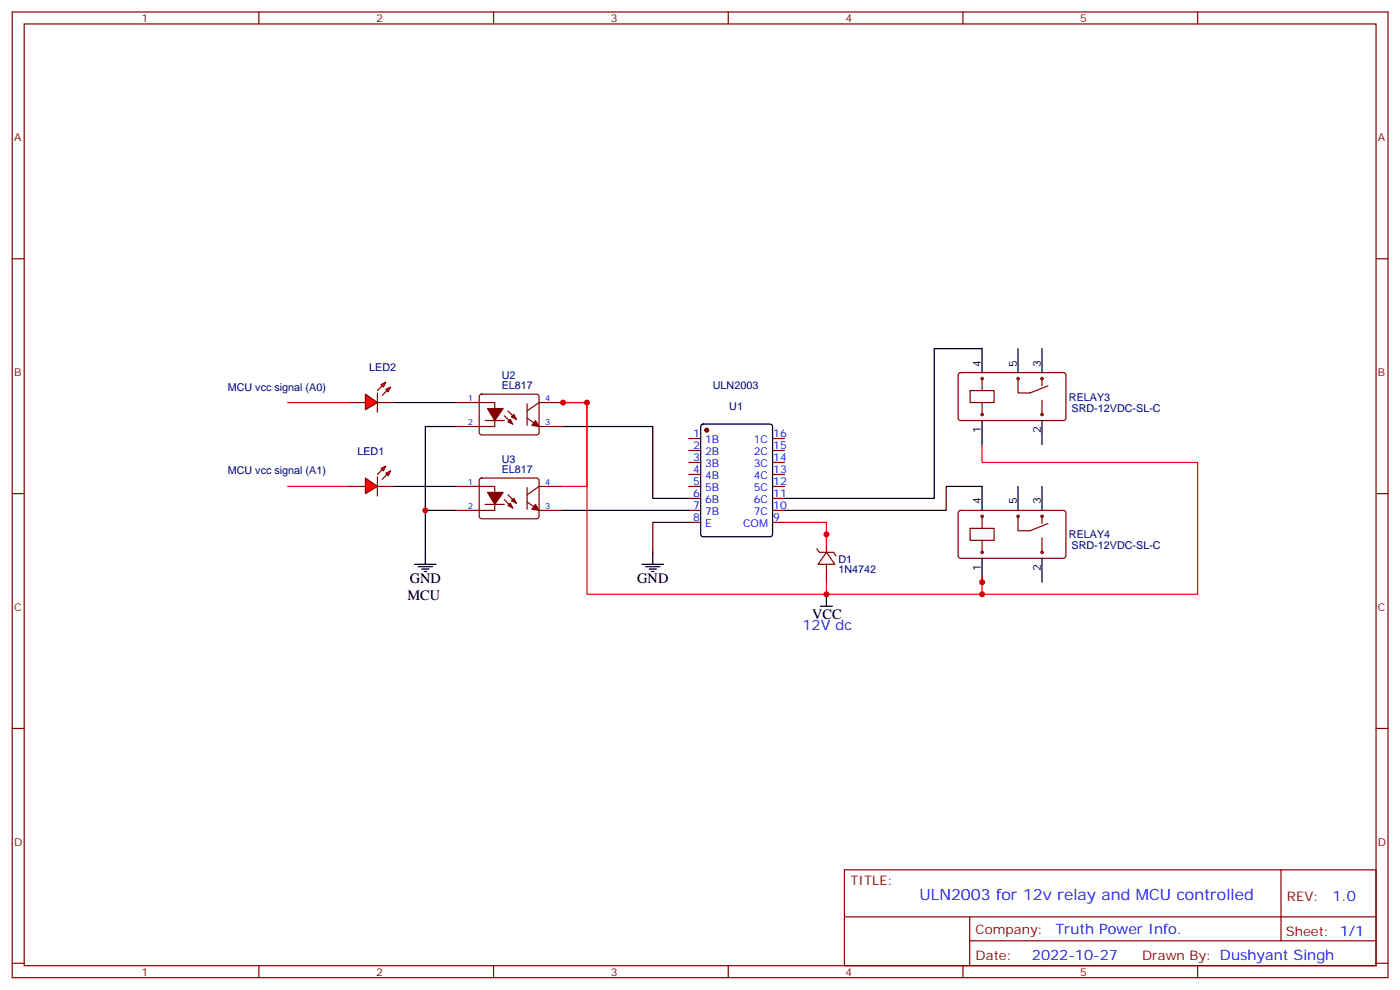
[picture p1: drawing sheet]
<svg xmlns="http://www.w3.org/2000/svg" width="412mm" height="292mm" viewBox="0 0 412 292" stroke-linecap="round" stroke-linejoin="round" font-family="sans-serif">
<g fill="none" stroke="#870000" stroke-width=".35">
<path d="M3.6 3.5h405.3v284.4h-405.3zM7.1 7.1h398.3v277.2h-398.3zM76.3 3.5v3.6M145.4 3.5v3.6M214.6 3.5v3.6M283.7 3.5v3.6M352.8 3.5v3.6M3.6 76.2h3.5M405.4 76.2h3.5M134.1 118.5h11.7v7.1h-11.7M141.4 116.3l.5-.2h16.5l.4 .7v10.8l-.7 .5-16.5-.1-.4-.6v-10.6zM155.3 118.9v6.3"/>
<path d="M165.9 118.5h-7.1l-3.5 2.5M282.5 109.9l.5-.2 30.6 .1 .4 .6v13l-.7 .4h-30.6l-.4-.7v-12.7zM285.8 115h7.1v3.5h-7.1zM289.3 111.5v3.5M289.3 118.5v3.6M299.9 111.5v4.2h3.6l5.3-2.1M307 111.5v2.1M307 117.8v4.3M142.9 123.8h5.7M148.6 122.4l2.5 2.5M149.6 121l2.5 2.5M155.3 123.1l3.5 2.5h7.1"/>
<path d="M202.9 129.1h3.5M202.9 132.6h3.5M202.9 136.2h3.5M202.9 139.7h3.5M227.6 129.1h3.5M227.6 132.6h3.5M227.6 136.2h3.5M227.6 139.7h3.5M3.6 145.3h3.5M134.1 143.2h11.7v7.1h-11.7M141.4 141l.5-.2h16.5l.4 .7v10.8l-.7 .5-16.5-.1-.4-.7v-10.5zM142.9 148.5h5.7"/>
<path d="M148.6 147.1l2.5 2.5M149.6 145.7l2.5 2.5M155.3 147.8l3.5 2.5h7.1M155.3 143.6v6.3M165.9 143.2h-7.1l-3.5 2.5M202.9 143.2h3.5M202.9 146.8h3.5M202.9 150.3h3.5M202.9 153.8h3.5M227.6 143.2h3.5M227.6 146.8h3.5M227.6 150.3h3.5"/>
<path d="M227.6 153.8h3.5M243.5 157.3v5.3M282.5 150.5l.5-.2h30.6l.4 .7v13l-.7 .4-30.6-.1-.4-.6v-12.7zM285.8 155.6h7.1v3.5h-7.1zM289.3 152v3.6M289.3 159.1v3.5M299.9 152v4.3h3.6l5.3-2.1M307 152v2.2M307 158.4v4.2M405.4 145.3h3.5M240.7 161.6l.7 1h4.2l.7 1.1M243.5 162.6l2.5 3.6h-5z"/>
<path d="M243.5 166.2v5.2M3.6 214.5h3.5M405.4 214.5h3.5M248.8 256.1h156.6v28.2h-156.6zM377.4 256.1v20.9M248.8 270h156.5M285.7 277h119.6M285.7 270v14.1M3.6 283.6h3.5M76.3 284.3v3.6M145.4 284.3v3.6M214.6 284.3v3.6"/>
<path d="M283.7 284.3v3.6M352.8 284.3v3.6M405.4 283.6h3.5"/>
<circle cx="289.3" cy="111.5" r=".35"/>
<circle cx="299.9" cy="111.5" r=".35"/>
<circle cx="307" cy="111.5" r=".35"/>
<circle cx="289.3" cy="122.1" r=".35"/>
<circle cx="307" cy="122.1" r=".35"/>
<circle cx="289.3" cy="152" r=".35"/>
<circle cx="299.9" cy="152" r=".35"/>
<circle cx="307" cy="152" r=".35"/>
<circle cx="289.3" cy="162.6" r=".35"/>
<circle cx="307" cy="162.6" r=".35"/>
</g>
<g fill="#870000" stroke="#870000" stroke-width=".35">
<path d="M157.8 123.8l1 1.8-2.1-.4z"/>
<path d="M149.6 124.2l.8-.7 .7 1.4z"/>
<path d="M150.7 122.8l.7-.7 .7 1.4z"/>
<path d="M143.7 120.3h4.5l-2.4 3.5z"/>
<path d="M157.8 148.5l1 1.8-2.1-.4z"/>
<path d="M149.6 148.9l.8-.7 .7 1.4z"/>
<path d="M150.7 147.5l.7-.7 .7 1.4z"/>
<path d="M143.7 145h4.5l-2.4 3.5z"/>
<circle cx="208.2" cy="126.6" r=".53"/>
</g>
<g fill="none" stroke="#000" stroke-width=".35">
<path d="M289.3 109.7v-7h-14.1v44.1h-44.1M299.9 102.7v7M307 102.7v7M134.1 125.6h-8.8v24.7h8.8M165.9 125.6h26.4v21.2h10.6M206.7 125.1l.5-.2h19.7l.7 .4v32l-.4 .7h-20l-.7-.4-.1-32zM289.3 123.8v7.1M307 123.8v7.1M125.3 150.3v15.9M289.3 143.2v7.1M299.9 143.2v7.1M307 143.2v7.1"/>
<path d="M122.1 166.2h6.4M123.2 166.9h4.2M124.2 167.6h2.2M125 168.3h.7M189.2 166.2h6.3M190.2 166.9h4.3M191.3 167.6h2.1M192 168.3h.7M192.3 162.6v3.6M241.7 178.5h3.6M243.5 175v3.5M289.3 164.4v7"/>
<path d="M307 164.4v7"/>
</g>
<path d="M202.9 153.8h-10.6v8.8M289.3 143.2h-10.5v7.1h-47.7" fill="none" stroke="#300" stroke-width=".35"/>
<path d="M165.9 118.5h7v24.7h-7M165.9 118.5h7v56.5h70.6v-3.6M165.9 118.5h7M289.3 130.9v5.3h63.5v38.8h-63.5v-5.3M231.1 153.8h12.4v7.1M243.5 175h45.8" fill="none" stroke="#f00" stroke-width=".35"/>
<path d="M165.9 150.3h37" fill="none" stroke="#003" stroke-width=".35"/>
<g fill="#f00" stroke="#870000" stroke-width=".35">
<path d="M107.7 140.8l3.5 2.4-3.5 2.1z"/>
<path d="M111.2 140.4v5.6z"/>
</g>
<g fill="#870000" stroke="#870000" stroke-width=".35">
<path d="M111.2 139.7l1.4-1.4z"/>
<path d="M114 139.7l-1.4 1.4z"/>
</g>
<g fill="#f00" stroke="#870000" stroke-width=".35">
<path d="M112.3 137.9l1.4-.7-.7 1.4z"/>
<path d="M113.7 139.3l1.4-.7-.7 1.5z"/>
</g>
<path d="M102.4 143.2h5.3M111.2 143.2h5.3" fill="none" stroke="#870000" stroke-width=".35"/>
<g fill="#f00" stroke="#870000" stroke-width=".35">
<path d="M107.7 116.1l3.5 2.4-3.5 2.1z"/>
<path d="M111.2 115.7v5.7z"/>
</g>
<g fill="#870000" stroke="#870000" stroke-width=".35">
<path d="M111.2 115l1.4-1.4z"/>
<path d="M112.6 116.4l1.4-1.4z"/>
</g>
<g fill="#f00" stroke="#870000" stroke-width=".35">
<path d="M112.3 113.2l1.4-.7-.7 1.4z"/>
<path d="M113.7 114.7l1.4-.8-.7 1.5z"/>
</g>
<path d="M102.4 118.5h5.3M111.2 118.5h5.3" fill="none" stroke="#870000" stroke-width=".35"/>
<path d="M116.5 118.5h17.6M116.5 143.2h17.6" fill="none" stroke="#008700" stroke-width=".35"/>
<path d="M84.7 118.5h17.7" fill="none" stroke="#c00" stroke-width=".35"/>
<path d="M84.7 143.2h17.7" fill="none" stroke="#f00" stroke-width=".35"/>
<g fill="#c00">
<circle cx="243.5" cy="157.3" r=".88"/>
<circle cx="289.3" cy="171.4" r=".88"/>
<circle cx="289.3" cy="175" r=".88"/>
<circle cx="243.5" cy="175" r=".88"/>
<circle cx="172.9" cy="118.5" r=".88"/>
<circle cx="165.9" cy="118.5" r=".88"/>
<circle cx="125.3" cy="150.3" r=".88"/>
</g>
<text font-size="4.6" fill="#00f" x="270.9" y="265.1">ULN2003 for 12v relay and MCU controlled</text>
<g font-size="4.2">
<text x="120.7" y="171.8">GND</text>
<text x="187.7" y="171.8">GND</text>
<text x="120" y="176.7">MCU</text>
<text x="239.3" y="182.3">VCC</text>
</g>
<g font-size="4.2" fill="#00f">
<text x="236.4" y="185.6">12V dc</text>
<text x="392.6" y="265.4">1.0</text>
<text x="311" y="274.9">Truth Power Info.</text>
<text x="304" y="282.7">2022-10-27</text>
</g>
<g font-size="3.9" fill="#800">
<text x="250.5" y="260.7">TITLE:</text>
<text x="379.2" y="265.4">REV:</text>
<text x="287.5" y="274.9">Company:</text>
<text x="378.8" y="275.5">Sheet: 1/1</text>
<text x="287.5" y="282.6">Date:</text>
<text x="336.5" y="282.7">Drawn By: Dushyant Singh</text>
</g>
<g font-size="3.2" fill="#800">
<text x="41.7" y="6.5">1</text>
<text x="110.8" y="6.5">2</text>
<text x="180" y="6.5">3</text>
<text x="249.1" y="6.5">4</text>
<text x="318.3" y="6.5">5</text>
<text x="4.1" y="41.6">A</text>
<text x="405.9" y="41.6">A</text>
<text x="4.1" y="110.8">B</text>
<text x="405.9" y="110.8">B</text>
<text x="4.1" y="179.9">C</text>
<text x="405.9" y="179.9">C</text>
<text x="4.1" y="249.1">D</text>
<text x="405.9" y="249.1">D</text>
<text x="41.7" y="287.3">1</text>
<text x="110.8" y="287.3">2</text>
<text x="180" y="287.3">3</text>
<text x="249.1" y="287.3">4</text>
<text x="318.3" y="287.3">5</text>
</g>
<g font-size="3.2">
<text x="289" y="107.9" transform="rotate(-90 289 107.9)">4</text>
<text x="299.6" y="107.9" transform="rotate(-90 299.6 107.9)">5</text>
<text x="306.6" y="107.9" transform="rotate(-90 306.6 107.9)">3</text>
<text x="289" y="127.6" transform="rotate(-90 289 127.6)">1</text>
<text x="306.6" y="127.6" transform="rotate(-90 306.6 127.6)">2</text>
<text x="289" y="148.5" transform="rotate(-90 289 148.5)">4</text>
<text x="299.6" y="148.5" transform="rotate(-90 299.6 148.5)">5</text>
<text x="306.6" y="148.5" transform="rotate(-90 306.6 148.5)">3</text>
<text x="289" y="168.2" transform="rotate(-90 289 168.2)">1</text>
<text x="306.6" y="168.2" transform="rotate(-90 306.6 168.2)">2</text>
</g>
<g font-size="3.2" fill="#000080">
<text x="108.8" y="109.2">LED2</text>
<text x="147.8" y="111.6">U2</text>
<text x="67.1" y="115">MCU vcc signal (A0)</text>
<text x="147.8" y="114.6">EL817</text>
<text x="210" y="114.5">ULN2003</text>
<text x="314.9" y="117.9">RELAY3</text>
<text x="214.9" y="120.8">U1</text>
<text x="315.7" y="121.2">SRD-12VDC-SL-C</text>
<text x="105.3" y="133.9">LED1</text>
<text x="147.8" y="136.3">U3</text>
<text x="67.1" y="139.7">MCU vcc signal (A1)</text>
<text x="147.8" y="139.3">EL817</text>
<text x="314.9" y="158.5">RELAY4</text>
<text x="315.7" y="161.8">SRD-12VDC-SL-C</text>
<text x="247" y="165.7">D1</text>
<text x="247" y="168.7">1N4742</text>
</g>
<g font-size="3.2" fill="#00f">
<text x="204.3" y="128.8">1</text>
<text x="207.8" y="130.5">1B</text>
<text x="222.1" y="130.5">1C</text>
<text x="227.8" y="128.8">16</text>
<text x="204.3" y="132.3">2</text>
<text x="204.3" y="135.8">3</text>
<text x="207.8" y="134.1">2B</text>
<text x="207.8" y="137.6">3B</text>
<text x="222.1" y="137.6">3C</text>
<text x="222.1" y="134.1">2C</text>
<text x="227.8" y="135.8">14</text>
<text x="227.8" y="132.3">15</text>
<text x="204.3" y="139.3">4</text>
<text x="204.3" y="142.9">5</text>
<text x="207.8" y="141.1">4B</text>
<text x="222.1" y="141.1">4C</text>
<text x="227.8" y="142.9">12</text>
<text x="227.8" y="139.3">13</text>
<text x="204.3" y="146.4">6</text>
<text x="204.3" y="149.9">7</text>
<text x="207.8" y="144.6">5B</text>
<text x="207.8" y="148.2">6B</text>
<text x="222.1" y="148.2">6C</text>
<text x="222.1" y="144.6">5C</text>
<text x="227.8" y="149.9">10</text>
<text x="227.8" y="146.4">11</text>
<text x="204.3" y="153.5">8</text>
<text x="207.8" y="151.7">7B</text>
<text x="207.8" y="155.2">E</text>
<text x="218.9" y="155.2">COM</text>
<text x="222.1" y="151.7">7C</text>
<text x="227.8" y="153.5">9</text>
</g>
<g font-size="2.5" fill="#00f">
<text x="137.8" y="118.2">1</text>
<text x="160.6" y="118.2">4</text>
<text x="137.8" y="125.2">2</text>
<text x="160.6" y="125.2">3</text>
<text x="137.8" y="142.9">1</text>
<text x="160.6" y="142.9">4</text>
<text x="137.8" y="149.9">2</text>
<text x="160.6" y="149.9">3</text>
</g>
</svg>
